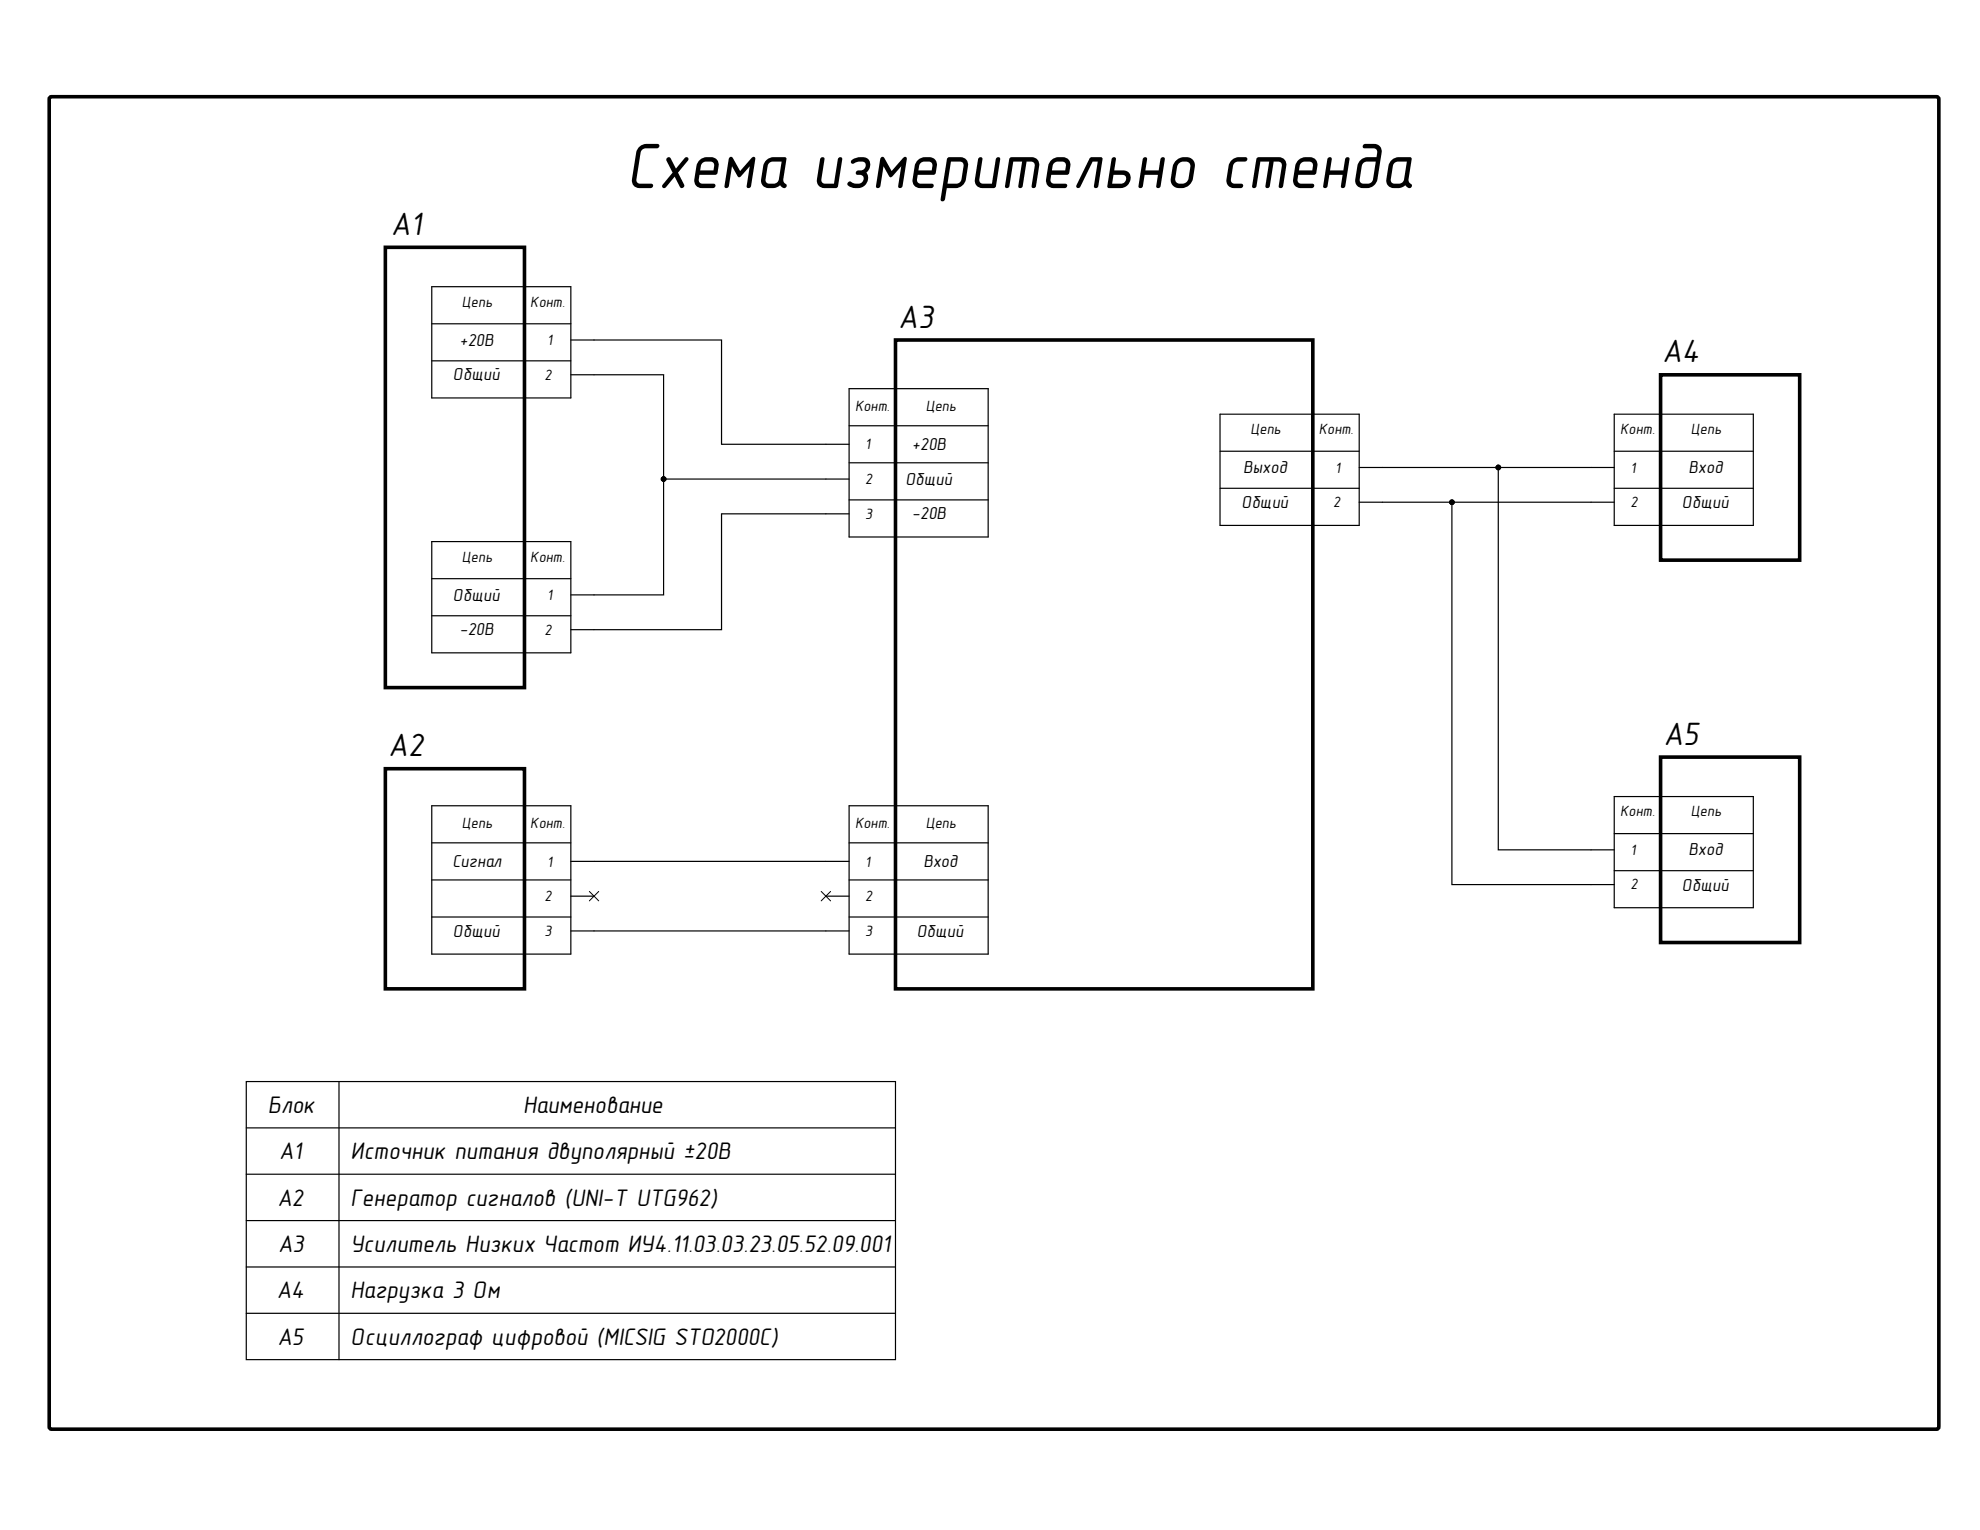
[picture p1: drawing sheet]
<svg xmlns="http://www.w3.org/2000/svg" width="279mm" height="216mm" viewBox="0 0 279 216" stroke-linecap="round" stroke-linejoin="round" font-family="sans-serif">
<g fill="none" stroke="#000" stroke-width=".17">
<path d="M60.9 50.9h19.7M60.9 45.7h19.7M60.9 40.5h19.7v15.7h-19.7zM74 40.5v15.7M80.6 52.9h13v31h-13M80.6 48h21.2v14.7h18M119.8 54.8h19.6v21h-19.6zM126.4 54.8v21M172.2 58.4h19.6v15.7h-19.6zM185.3 58.4v15.7M227.8 58.4h19.6v15.7h-19.6zM234.3 58.4v15.7"/>
<path d="M60.9 76.4h19.7v15.7h-19.7zM74 76.4v15.7M93.6 67.6h26.2M119.8 72.5h-18v16.4h-21.2M119.8 65.3h19.6M119.8 60.1h19.6M119.8 70.5h19.6M172.2 68.9h19.6M172.2 63.7h19.6M191.8 70.9h36M191.8 66h36M204.9 70.9v53.9h22.9"/>
<path d="M211.4 66v53.9h16.4M227.8 68.9h19.6M227.8 63.7h19.6M60.9 86.9h19.7M60.9 81.7h19.7M60.9 113.7h19.7v20.9h-19.7zM60.9 118.9h19.7M74 113.7v20.9M119.8 113.7h19.6v20.9h-19.6zM119.8 118.9h19.6M126.4 113.7v20.9M227.8 112.4h19.6v15.7h-19.6z"/>
<path d="M227.8 117.6h19.6M234.3 112.4v15.7M60.9 124.2h19.7M60.9 129.4h19.7M80.6 121.6h39.2M80.6 126.5h3.2M80.6 131.4h39.2M116.5 126.5h3.3M119.8 124.2h19.6M119.8 129.4h19.6M227.8 122.9h19.6M34.8 152.6h91.6v39.3h-91.6z"/>
<path d="M34.8 159.2h91.6M47.8 152.6v39.3M34.8 165.7h91.6M34.8 172.2h91.6M34.8 178.8h91.6M34.8 185.3h91.6"/>
</g>
<g fill="none" stroke="#000" stroke-width=".14">
<path d="M83.2 125.8l1.3 1.3M84.5 125.8l-1.3 1.3M115.9 125.8l1.3 1.3M117.2 125.8l-1.3 1.3"/>
<circle cx="93.6" cy="67.6" r=".33"/>
<circle cx="204.9" cy="70.9" r=".33"/>
<circle cx="211.4" cy="66" r=".33"/>
</g>
<path d="M7 13.8l.3-.2 266.1 .1 .2 .3-.1 187.5-.2 .2-266.2-.1-.2-.3zM54.4 34.9h19.6v62.1h-19.6zM126.4 48h58.9v91.5h-58.9zM234.3 52.9h19.7v26.1h-19.7zM54.4 108.5h19.6v31h-19.6zM234.3 106.8h19.7v26.2h-19.7z" fill="none" stroke="#000" stroke-width=".51"/>
<g fill="#000">
<circle cx="93.6" cy="67.6" r=".33"/>
<circle cx="204.9" cy="70.9" r=".33"/>
<circle cx="211.4" cy="66" r=".33"/>
</g>
<text font-size="9.2" x="88.4" y="26.5">Схема измерительно стенда</text>
<g font-size="4.6">
<text x="55.1" y="33.1">A1</text>
<text x="126.7" y="46.2">А3</text>
<text x="234.5" y="51.1">А4</text>
<text x="54.8" y="106.7">A2</text>
<text x="234.7" y="105.1">А5</text>
</g>
<g font-size="3.4">
<text x="37.8" y="157">Блок</text>
<text x="73.8" y="157">Наименование</text>
<text x="39.4" y="163.5">А1</text>
<text x="49.5" y="163.5">Источник питания двуполярный ±20В</text>
<text x="39.1" y="170.1">А2</text>
<text x="49.5" y="170.1">Генератор сигналов (UNI-T UTG962)</text>
<text x="39.2" y="176.6">А3</text>
<text x="49.5" y="176.6">Усилитель Низких Частот ИУ4.11.03.03.23.05.52.09.001</text>
<text x="39.1" y="183.1">А4</text>
<text x="49.5" y="183.1">Нагрузка 3 Ом</text>
<text x="39.1" y="189.7">А5</text>
<text x="49.5" y="189.7">Осциллограф цифровой (MICSIG STO2000C)</text>
</g>
<g font-size="2.5">
<text x="63.9" y="53.7">Общий</text>
<text x="64.9" y="48.8">+20В</text>
<text x="128.7" y="63.5">+20В</text>
<text x="127.8" y="68.4">Общий</text>
<text x="175.2" y="71.7">Общий</text>
<text x="175.4" y="66.8">Выход</text>
<text x="237.3" y="71.7">Общий</text>
<text x="238.3" y="66.8">Вход</text>
<text x="128.7" y="73.3">-20В</text>
<text x="63.9" y="84.8">Общий</text>
<text x="64.9" y="89.7">-20В</text>
<text x="63.8" y="122.4">Сигнал</text>
<text x="130.3" y="122.4">Вход</text>
<text x="237.3" y="125.7">Общий</text>
<text x="238.3" y="120.7">Вход</text>
<text x="63.9" y="132.2">Общий</text>
<text x="129.4" y="132.2">Общий</text>
</g>
<g font-size="2.1">
<text x="65.2" y="43.3">Цепь</text>
<text x="74.8" y="43.3">Конт.</text>
<text x="76.9" y="53.6">2</text>
<text x="77.2" y="48.7">1</text>
<text x="120.7" y="58">Конт.</text>
<text x="130.6" y="58">Цепь</text>
<text x="122.1" y="63.4">1</text>
<text x="176.5" y="61.3">Цепь</text>
<text x="186.1" y="61.3">Конт.</text>
<text x="228.6" y="61.3">Конт.</text>
<text x="238.6" y="61.3">Цепь</text>
<text x="122.1" y="68.3">2</text>
<text x="188.1" y="71.6">2</text>
<text x="188.4" y="66.7">1</text>
<text x="230.1" y="66.7">1</text>
<text x="230.1" y="71.6">2</text>
<text x="122.1" y="73.2">3</text>
<text x="65.2" y="79.3">Цепь</text>
<text x="74.8" y="79.3">Конт.</text>
<text x="76.9" y="89.6">2</text>
<text x="77.2" y="84.7">1</text>
<text x="65.2" y="116.9">Цепь</text>
<text x="74.8" y="116.9">Конт.</text>
<text x="120.7" y="116.9">Конт.</text>
<text x="130.6" y="116.9">Цепь</text>
<text x="228.6" y="115.2">Конт.</text>
<text x="238.6" y="115.2">Цепь</text>
<text x="77.2" y="122.3">1</text>
<text x="122.1" y="122.3">1</text>
<text x="230.1" y="120.6">1</text>
<text x="230.1" y="125.5">2</text>
<text x="76.9" y="127.2">2</text>
<text x="122.1" y="127.2">2</text>
<text x="76.9" y="132.1">3</text>
<text x="122.1" y="132.1">3</text>
</g>
</svg>
